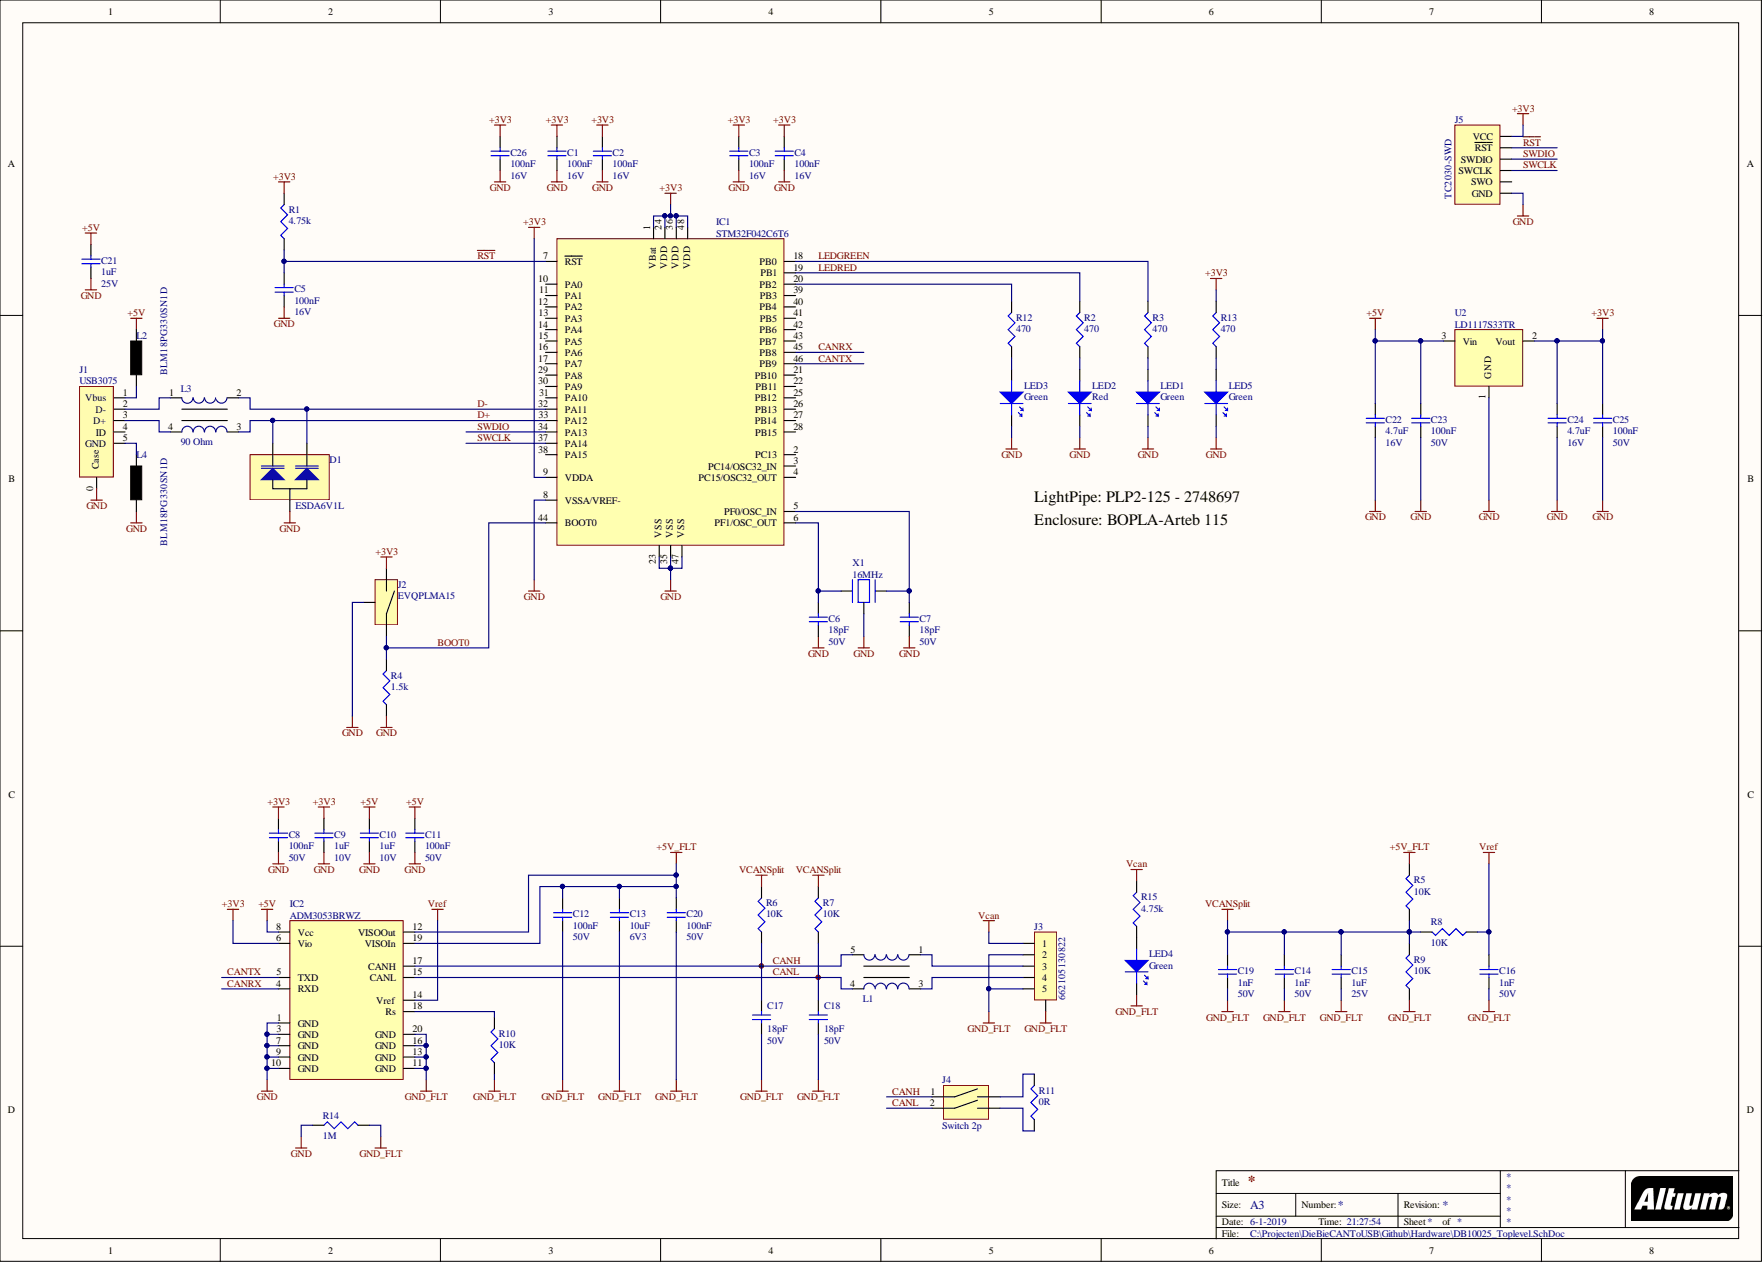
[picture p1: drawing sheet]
# Altium project DB10025_CANToUSB.PrjPCB
1 sheet, 60 parts. Net scope: global (net labels, ports and power ports of the same name join across sheets).
Board file: DB10025_CANToUSB.PcbDoc

## Sheet DB10025_Toplevel.SchDoc
size A3

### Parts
C1  100nF  Voltage Rating: 16V  [C0402]
C2  100nF  Voltage Rating: 16V  [C0402]
C3  100nF  Voltage Rating: 16V  [C0402]
C4  100nF  Voltage Rating: 16V  [C0402]
C5  100nF  Voltage Rating: 16V  [C0402]
C6  18pF  Voltage Rating: 50V  [C0402]
C7  18pF  Voltage Rating: 50V  [C0402]
C8  100nF  Voltage Rating: 50V  [C0603]
C9  1uF  Voltage Rating: 10V  [C0603]
C10  1uF  Voltage Rating: 10V  [C0603]
C11  100nF  Voltage Rating: 50V  [C0603]
C12  100nF  Voltage Rating: 50V  [C0603]
C13  10uF  Voltage Rating: 6V3  [C0603]
C14  1nF  Voltage Rating: 50V  [C0603]
C15  1uF  Voltage Rating: 25V  [C0603]
C16  1nF  Voltage Rating: 50V  [C0603]
C17  18pF  Voltage Rating: 50V  [C0603]
C18  18pF  Voltage Rating: 50V  [C0603]
C19  1nF  Voltage Rating: 50V  [C0603]
C20  100nF  Voltage Rating: 50V  [C0603]
C21  1uF  Voltage Rating: 25V  [C0603]
C22  4.7uF  Voltage Rating: 16V  [C-0805]
C23  100nF  Voltage Rating: 50V  [C-0805]
C24  4.7uF  Voltage Rating: 16V  [C-0805]
C25  100nF  Voltage Rating: 50V  [C-0805]
C26  100nF  Voltage Rating: 16V  [C0402]
D1  ESDA6V1L  [SOT23]
IC1  STM32F042C6T6  [LQFP48]
IC2  ADM3053BRWZ  [SOIC20]
J1  USB3075  [USB3075]
J2  EVQPLMA15  [EVQPLM]
J3  662105130822  [662105130822]
J4  Switch 2p  [MCEMR-02]
J5  TC2030-SWD  [TC2030-IDC-NL]  (no BOM)
L1  CAN filter  [WE-SL1]  (value not drawn)
L2  BLM18PG330SN1D  [L0603]
L3  90 Ohm  [WE-CNSW, 1206]
L4  BLM18PG330SN1D  [L0603]
LED1  Green  [WL-SMSW_1204]
LED2  Red  [WL-SMSW_1204]
LED3  Green  [D-0805]
LED4  Green  [WL-SMSW_1204]
LED5  Green  [D-0805]
R1  4.75k  [0402]
R2  470  [0402]
R3  470  [0402]
R4  1.5k  [0402]
R5  10K  [0603]
R6  10K  [0603]
R7  10K  [0603]
R8  10K  [0603]
R9  10K  [0603]
R10  10K  [0603]
R11  0R  [0805]
R12  470  [0402]
R13  470  [0402]
R14  1M  [1206]
R15  4.75k  [0402]
U2  LD1117S33TR  [SOT223]
X1  16MHz  [7M]

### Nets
+3V3: C1.2 C2.2 C3.2 C4.2 C8.2 C9.2 C24.2 C25.2 C26.2 IC1.1(VBat) IC1.9(VDDA) IC1.24(VDD) IC1.36(VDD) IC1.48(VDD) IC2.6(Vio) J2.2 J5.1(VCC) R1.2 R13.2 U2.2(Vout)
+5V: C10.2 C11.2 C21.2 C22.2 C23.2 IC2.8(Vcc) L2.2 U2.3(Vin)
+5V_FLT: C12.2 C13.2 C20.2 IC2.12(VISOOut) IC2.19(VISOIn) R5.2
GND: C1.1 C2.1 C3.1 C4.1 C5.1 C6.1 C7.1 C8.1 C9.1 C10.1 C11.1 C21.1 C22.1 C23.1 C24.1 C25.1 C26.1 D1.A IC1.8(VSSA/VREF-) IC1.23(VSS) IC1.35(VSS) IC1.47(VSS) IC2.1(GND) IC2.3(GND) IC2.7(GND) IC2.9(GND) IC2.10(GND) J1.0(Case) J2.0(GND) J5.5(GND) L4.1 LED1.1(K) LED2.1(K) LED3.K LED5.K R4.1 R14.1 U2.1(GND) X1.0
GND_FLT: C12.1 C13.1 C14.1 C15.1 C16.1 C17.1 C18.1 C19.1 C20.1 IC2.11(GND) IC2.13(GND) IC2.16(GND) IC2.20(GND) J3.0(SHLD) J3.2 J3.5 LED4.1(K) R9.1 R10.1 R14.2
Vcan: J3.1 R15.2
VCANSplit: C14.2 C15.2 C19.2 R5.1 R6.2 R7.2 R8.2 R9.2
Vref: C16.2 IC2.14(Vref) R8.1
BOOT0: IC1.44(BOOT0) J2.1 R4.2
CANH: C17.2 IC2.17(CANH) J4.1 L1.5 R6.1
CANL: C18.2 IC2.15(CANL) J4.2 L1.4 R7.1
CANRX: IC1.45(PB8) IC2.4(RXD)
CANTX: IC1.46(PB9) IC2.5(TXD)
D+: D1.K2 IC1.33(PA12) L3.3
D-: D1.K1 IC1.32(PA11) L3.2
LEDGREEN: IC1.18(PB0) R3.2
LEDRED: IC1.19(PB1) R2.2
~{RST}: C5.2 IC1.7(~{RST}) J5.3(~{RST}) R1.1
SWCLK: IC1.37(PA14) J5.4(SWCLK)
SWDIO: IC1.34(PA13) J5.2(SWDIO)
NetC6_2: C6.2 IC1.6(PF1/OSC_OUT) X1.1
NetC7_2: C7.2 IC1.5(PF0/OSC_IN) X1.2
NetIC1_20: IC1.20(PB2) R12.2
NetIC2_18: IC2.18(Rs) R10.2
NetJ1_1: J1.1(Vbus) L2.1
NetJ1_2: J1.2(D-) L3.1
NetJ1_3: J1.3(D+) L3.4
NetJ1_5: J1.5(GND) L4.2
NetJ3_3: J3.3 L1.1
NetJ3_4: J3.4 L1.3
NetJ4_3: J4.3 R11.1
NetJ4_4: J4.4 R11.2
NetLED1_2: LED1.2(A) R3.1
NetLED2_2: LED2.2(A) R2.1
NetLED3_A: LED3.A R12.1
NetLED4_2: LED4.2(A) R15.1
NetLED5_A: LED5.A R13.1

Not connected (* = marked no-connect by the designer): IC1 2(PC13) 3(PC14/OSC32_IN) 4(PC15/OSC32_OUT) 10(PA0) 11(PA1) 12(PA2) 13(PA3) 14(PA4) 15(PA5) 16(PA6) 17(PA7) 21(PB10) 22(PB11) 25(PB12) 26(PB13) 27(PB14) 28(PB15) 29(PA8) 30(PA9) 31(PA10) 38(PA15) 39(PB3) 40(PB4) 41(PB5) 42(PB6) 43(PB7); J1 4(ID); J5 6(SWO)

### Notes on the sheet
- LightPipe: PLP2-125 - 2748697
- Enclosure: BOPLA-Arteb 115
